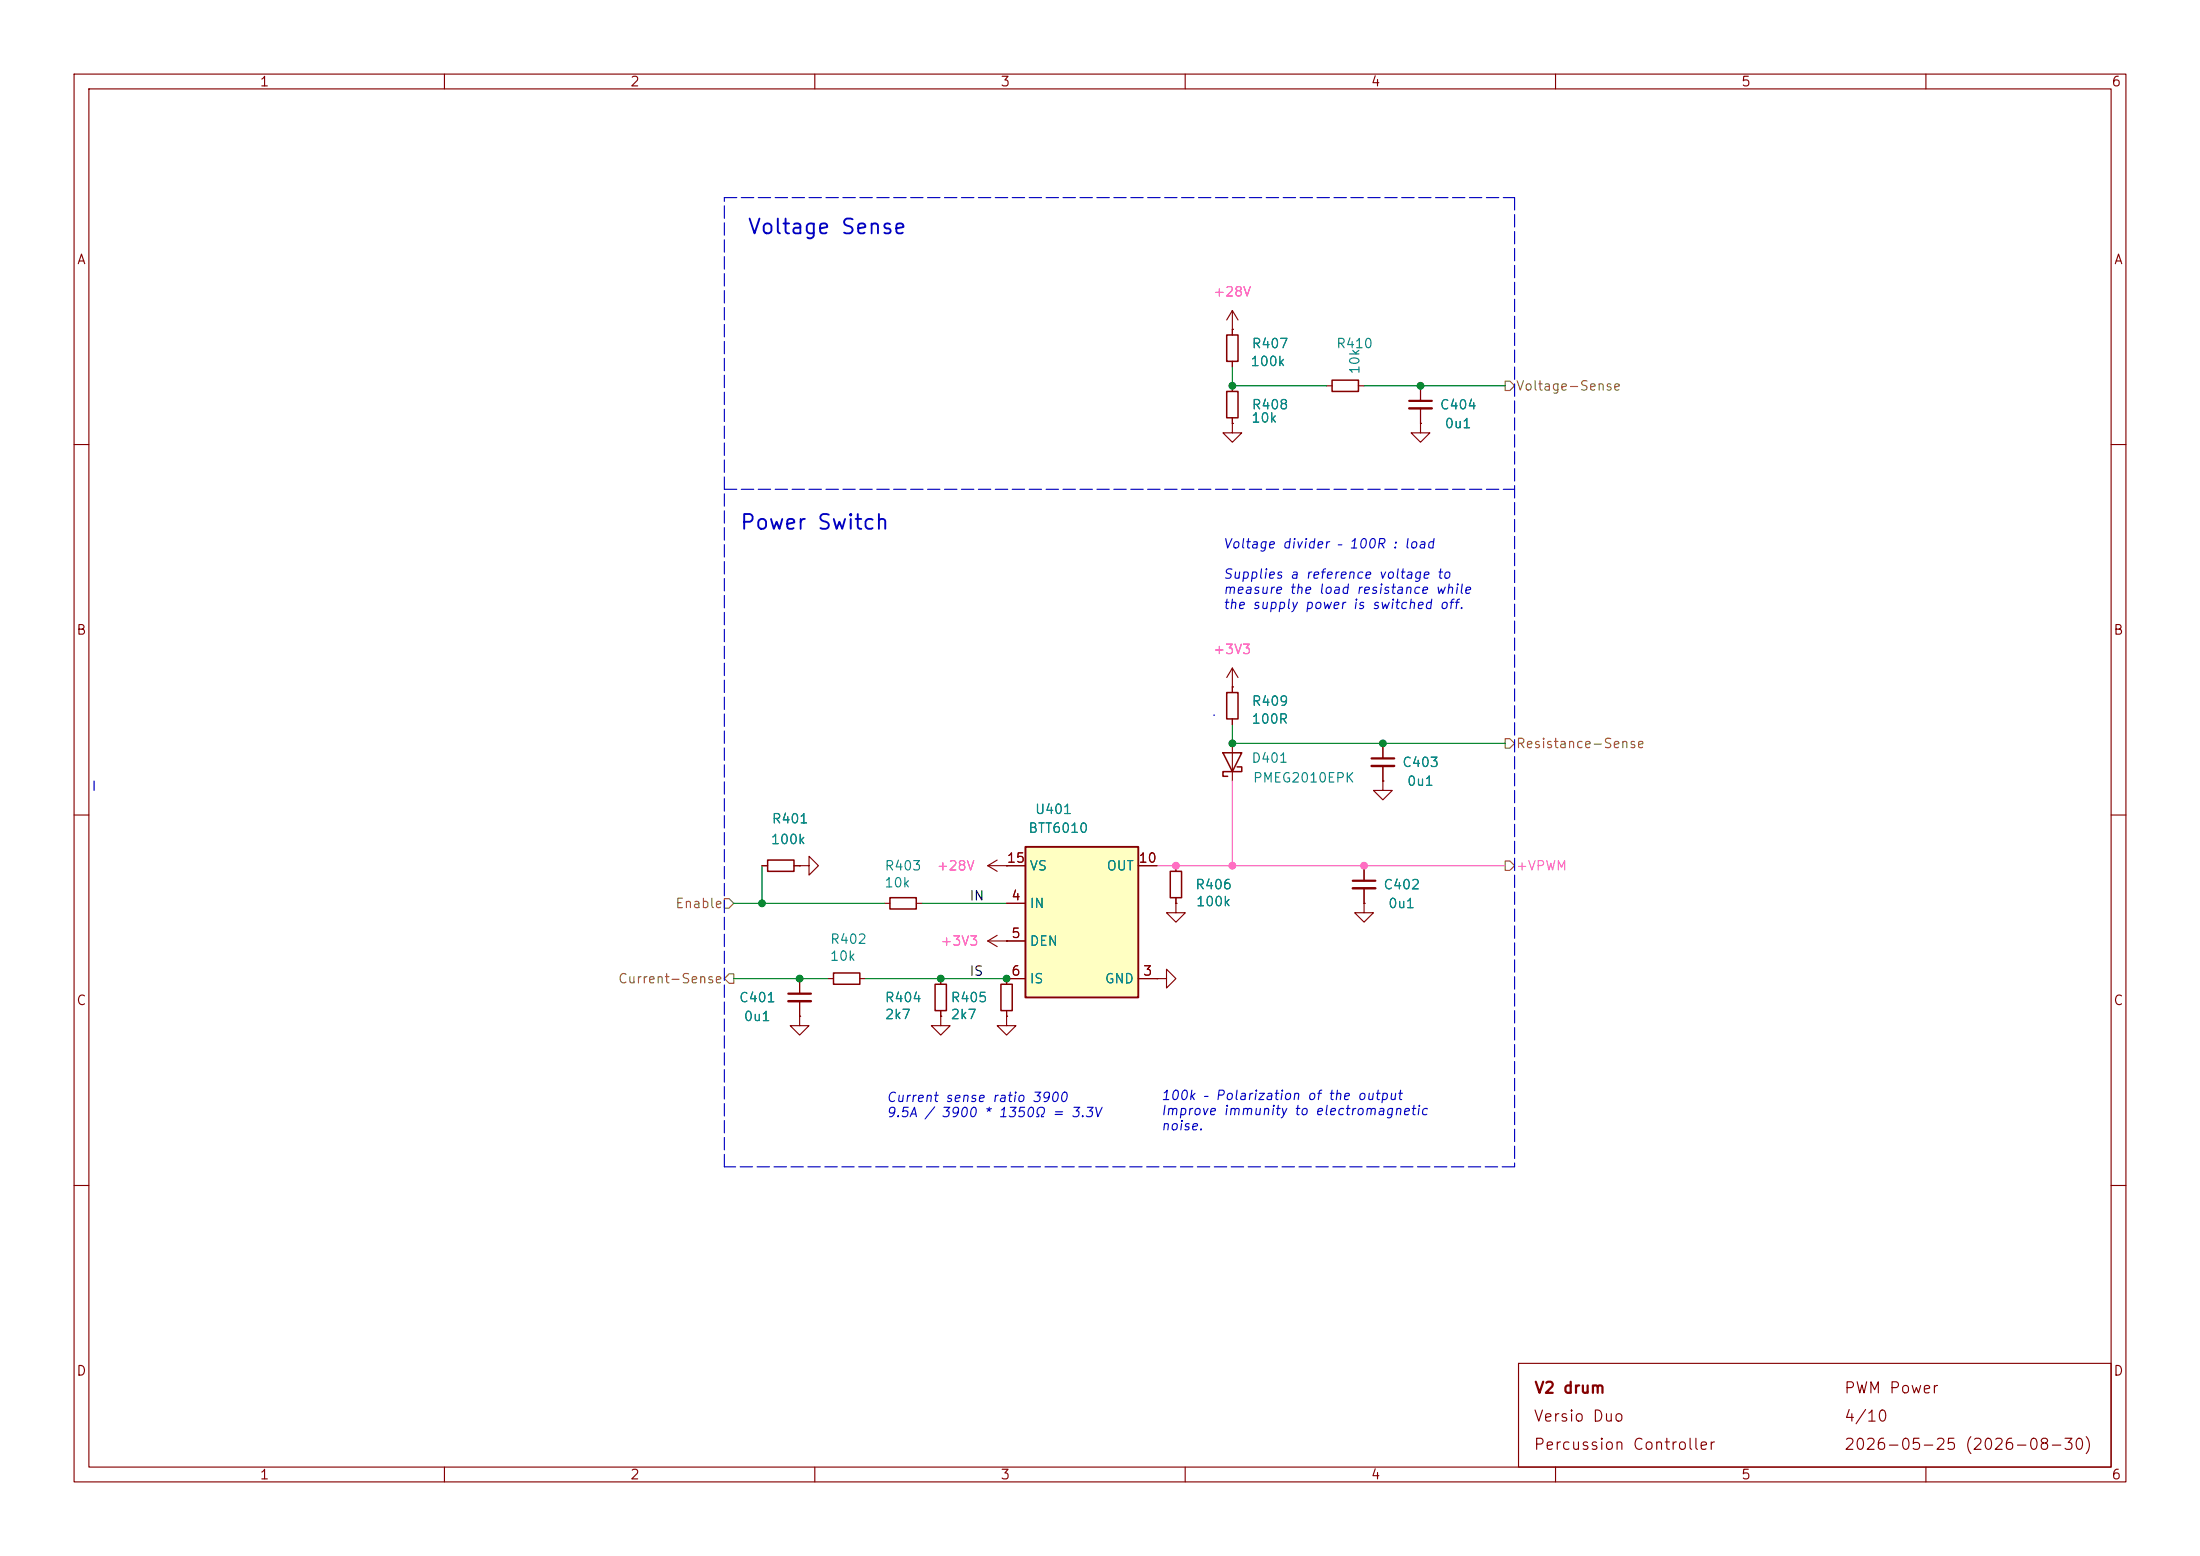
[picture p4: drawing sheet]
<svg xmlns="http://www.w3.org/2000/svg" width="297mm" height="210mm" viewBox="0 0 297 210" stroke-linecap="round" stroke-linejoin="round" font-family="sans-serif">
<g fill="none" stroke="#840000" stroke-width=".15">
<path d="M10 10h277v190h-277zM12 12h273v186h-273zM60 10v2M110 10v2M160 10v2M210 10v2M260 10v2M10 60h2M285 60h2M166.4 92.7v.8M166.4 97v.8M10 110h2"/>
<path d="M102.9 116.8h.7M107.2 116.8h.7M107.9 116.8h1.3v-1.2l1.3 1.2-1.3 1.3v-1.3M107.9 116.8h.1M133.3 116.8h2.6M133.3 116.8l1.3 .8M134.6 116.1l-1.3 .7M135.9 116.8h.1M186.7 100.3v2.1M186.7 103.4v2M285 110h2M107.9 137.2v1.2h1.3l-1.3 1.3-1.2-1.3h1.2"/>
<path d="M107.9 137.2h.1M107.9 132.1v2M107.9 135.1v2.1M111.8 132.1h.7M116.1 132.1h.7M119.4 121.9h.7M123.7 121.9h.8M127 137.2v1.2h1.3l-1.3 1.3-1.3-1.3h1.3M127 137.2h.1M133.3 127l1.3 .8M133.3 127h2.6M134.6 126.2l-1.3 .8"/>
<path d="M135.9 127h.1M135.9 132.1v.7M135.9 136.4v.8M10 160h2M285 160h2M60 198v2M110 198v2M160 198v2M205 184h80v14h-80zM210 198v2M260 198v2"/>
</g>
<path d="M165.6 93.5h1.5v3.5h-1.5zM103.6 116.1h3.6v1.5h-3.6zM112.5 131.3h3.6v1.5h-3.6zM120.1 121.2h3.6v1.5h-3.6zM135.1 132.8h1.6v3.6h-1.6z" fill="none" stroke="#840000" stroke-width=".2"/>
<path d="M185.2 102.4h3M106.4 134.1h3.1" fill="none" stroke="#840000" stroke-width=".3"/>
<path d="M185.2 103.4h3M106.4 135.1h3.1" fill="none" stroke="#840000" stroke-width=".33"/>
<path d="M138.4 114.3h15.3v20.3h-15.3z" fill="#ffffc2"/>
<path d="M138.4 114.3h15.3v20.3h-15.3z" fill="none" stroke="#840000" stroke-width=".25"/>
<g fill="none" stroke="#840000" stroke-width=".15">
<path d="M166.4 57.2v1.2h1.2l-1.2 1.3-1.3-1.3h1.3M166.4 57.2h.1M166.4 44.5h.1M166.4 41.9v3.3M166.4 48.8v.7M166.4 52.1v.7M166.4 56.4v.8M166.4 41.9l-.8 1.3M166.4 41.9l.7 1.3M179.1 52.1h.7M183.4 52.1h.7M191.8 57.2v1.2h1.2l-1.2 1.3-1.3-1.3h1.3"/>
<path d="M191.8 57.2h.1M191.8 52.1v2M191.8 55.1v2.1M166.4 92.7h.1M166.4 90.2l-.8 1.2M166.4 90.2l.7 1.2M166.4 90.2v3.3M166.4 97v.8M102.9 116.8h.7M107.2 116.8h.7M107.9 116.8h.1M135.9 116.8h.1"/>
<path d="M135.9 116.8h2.5M153.7 116.8h2.5M158.7 116.8v.8M166.4 100.3v5.1M184.1 116.8v2.1M184.1 119.9v2M186.7 105.4v1.3h1.3l-1.3 1.3-1.3-1.3h1.3M186.7 105.4h.1M186.7 100.3v2.1M186.7 103.4v2M107.9 137.2h.1M107.9 132.1v2"/>
<path d="M107.9 135.1v2.1M127 137.2h.1M127 132.1v.7M127 136.4v.8M135.9 137.2v1.2h1.3l-1.3 1.3-1.3-1.3h1.3M135.9 137.2h.1M135.9 127h.1M135.9 121.9h2.5M135.9 127h2.5M135.9 136.4v.8M138.4 132.1h-2.5v.7M153.7 132.1h2.5"/>
<path d="M156.2 132.1h1.3v-1.3l1.2 1.3-1.2 1.3v-1.3M156.2 132.1h.1M158.7 121.9v1.3h1.3l-1.3 1.3-1.2-1.3h1.2M158.7 121.9h.1M158.7 121.2v.7M184.1 121.9v1.3h1.3l-1.3 1.3-1.2-1.3h1.2M184.1 121.9h.1"/>
</g>
<path d="M165.6 52.8h1.5v3.6h-1.5zM165.6 45.2h1.5v3.6h-1.5zM179.8 51.3h3.6v1.5h-3.6zM158 117.6h1.5v3.6h-1.5zM165.1 101.6h2.5l-1.2 2.5zM167 103.5h.6v.6h-2.5v.7h.6M126.2 132.8h1.6v3.6h-1.6z" fill="none" stroke="#840000" stroke-width=".2"/>
<path d="M190.2 54.1h3.1M182.6 118.9h3.1" fill="none" stroke="#840000" stroke-width=".3"/>
<path d="M190.2 55.1h3.1M182.6 119.9h3.1" fill="none" stroke="#840000" stroke-width=".33"/>
<path d="M203.2 51.4h.6l.7 .7-.7 .6h-.6zM203.2 99.7h.6l.7 .6-.7 .7h-.6zM203.2 116.2h.6l.7 .6-.7 .7h-.6zM97.8 121.3h.6l.7 .6-.7 .7h-.6zM98.4 131.4h.7v1.3h-.7l-.6-.6z" fill="none" stroke="#848400" stroke-width=".15"/>
<path d="M163.8 96.5h.1M12.7 105.4v1.3" fill="none" stroke="#0000c2" stroke-width=".15"/>
<path d="M97.8 26.7h106.7M204.5 26.7v130.8M97.8 66h106.7M97.8 157.5v-130.8M204.5 157.5h-106.7" fill="none" stroke="#0000c2" stroke-width=".15" stroke-dasharray="1.7 .6"/>
<path d="M166.4 49.5v2.6h12.7M184.1 52.1h19.1M166.4 97.8v2.5h36.8M102.9 116.8v5.1M99.1 121.9h20.3M99.1 132.1h12.7M116.8 132.1h19.1M124.5 121.9h11.4" fill="none" stroke="#008400" stroke-width=".15"/>
<path d="M156.2 116.8h47M166.4 105.4v11.4" fill="none" stroke="#ff5cbb" stroke-width=".15"/>
<g fill="#008400" stroke="#008400" stroke-width=".14">
<circle cx="127" cy="132.1" r=".46"/>
<circle cx="135.9" cy="132.1" r=".46"/>
<circle cx="166.4" cy="100.3" r=".46"/>
<circle cx="107.9" cy="132.1" r=".46"/>
<circle cx="102.9" cy="121.9" r=".46"/>
<circle cx="191.8" cy="52.1" r=".46"/>
<circle cx="166.4" cy="52.1" r=".46"/>
<circle cx="186.7" cy="100.3" r=".46"/>
</g>
<g fill="#ff5cbb" stroke="#ff5cbb" stroke-width=".14">
<circle cx="158.7" cy="116.8" r=".46"/>
<circle cx="184.1" cy="116.8" r=".46"/>
<circle cx="166.4" cy="116.8" r=".46"/>
</g>
<g font-size="2" fill="#0000c2">
<text x="100.8" y="32.1">Voltage Sense</text>
<text x="99.8" y="72">Power Switch</text>
</g>
<g font-size="1.5" fill="#840000">
<text x="207" y="188.4">V2 drum</text>
<text x="248.9" y="188.4">PWM Power</text>
<text x="206.9" y="192.3">Versio Duo</text>
<text x="206.9" y="196.1">Percussion Controller</text>
<text x="248.9" y="196.1">2026-05-25 (2026-08-30)</text>
<text x="248.9" y="192.3">4/10</text>
</g>
<g font-size="1.3" fill="#840000">
<text x="35" y="12">1</text>
<text x="85" y="12">2</text>
<text x="135" y="12">3</text>
<text x="185" y="12">4</text>
<text x="235" y="12">5</text>
<text x="285" y="12">6</text>
<text x="10.3" y="36">A</text>
<text x="285.3" y="36">A</text>
<text x="10.2" y="86">B</text>
<text x="285.2" y="86">B</text>
<text x="135.8" y="116.8">15</text>
<text x="153.6" y="116.8">10</text>
<text x="136.4" y="121.8">4</text>
<text x="136.4" y="126.9">5</text>
<text x="136.4" y="132">6</text>
<text x="154.2" y="132">3</text>
<text x="10.2" y="136">C</text>
<text x="285.2" y="136">C</text>
<text x="10.2" y="186">D</text>
<text x="285.2" y="186">D</text>
<text x="35" y="200">1</text>
<text x="85" y="200">2</text>
<text x="135" y="200">3</text>
<text x="185" y="200">4</text>
<text x="235" y="200">5</text>
<text x="285" y="200">6</text>
</g>
<g font-size="1.3" fill="#ff5cbb">
<text x="163.7" y="40.3">+28V</text>
<text x="163.7" y="88.6">+3V3</text>
<text x="126.4" y="117.8">+28V</text>
<text x="204.6" y="117.8">+VPWM</text>
<text x="126.9" y="128">+3V3</text>
</g>
<g font-size="1.3" fill="#008484">
<text x="168.9" y="47.3">R407</text>
<text x="180.3" y="47.3">R410</text>
<text x="168.7" y="49.7">100k</text>
<text x="183.8" y="50.6" transform="rotate(-90 183.8 50.6)">10k</text>
<text x="168.8" y="57.4">10k</text>
<text x="168.9" y="55.6">R408</text>
<text x="194.3" y="55.6">C404</text>
<text x="194.9" y="58.1">0u1</text>
<text x="168.9" y="95.6">R409</text>
<text x="168.9" y="98">100R</text>
<text x="168.9" y="103.3">D401</text>
<text x="169.1" y="105.9">PMEG2010EPK</text>
<text x="189.2" y="103.8">C403</text>
<text x="189.9" y="106.4">0u1</text>
<text x="104.1" y="111.5">R401</text>
<text x="138.7" y="112.7">BTT6010</text>
<text x="139.6" y="110.2">U401</text>
<text x="104" y="114.2">100k</text>
<text x="119.3" y="117.8">R403</text>
<text x="138.9" y="117.8">VS</text>
<text x="149.3" y="117.8">OUT</text>
<text x="119.3" y="120.1">10k</text>
<text x="138.9" y="122.9">IN</text>
<text x="161.3" y="120.3">R406</text>
<text x="161.4" y="122.6">100k</text>
<text x="186.7" y="120.3">C402</text>
<text x="187.3" y="122.9">0u1</text>
<text x="111.9" y="130">10k</text>
<text x="112" y="127.7">R402</text>
<text x="138.9" y="128">DEN</text>
<text x="99.7" y="135.6">C401</text>
<text x="119.4" y="135.6">R404</text>
<text x="119.4" y="137.9">2k7</text>
<text x="128.3" y="135.6">R405</text>
<text x="128.3" y="137.9">2k7</text>
<text x="138.9" y="133">IS</text>
<text x="149.1" y="133">GND</text>
<text x="100.3" y="138.1">0u1</text>
</g>
<g font-size="1.3" fill="#848400">
<text x="204.6" y="53">Voltage-Sense</text>
<text x="204.6" y="101.3">Resistance-Sense</text>
<text x="91.1" y="122.9">Enable</text>
<text x="83.3" y="133">Current-Sense</text>
</g>
<g font-size="1.3" fill="#0000c2">
<text x="165" y="74.3">Voltage divider – 100R : load</text>
<text x="165" y="78.4">Supplies a reference voltage to</text>
<text x="165" y="80.5">measure the load resistance while</text>
<text x="165" y="82.5">the supply power is switched off.</text>
<text x="119.6" y="149.1">Current sense ratio 3900</text>
<text x="156.6" y="148.8">100k – Polarization of the output</text>
<text x="119.6" y="151.1">9.5A / 3900 * 1350Ω = 3.3V</text>
<text x="156.6" y="150.8">Improve immunity to electromagnetic</text>
<text x="156.6" y="152.9">noise.</text>
</g>
<g font-size="1.3">
<text x="130.8" y="121.9">IN</text>
<text x="130.8" y="132">IS</text>
</g>
</svg>
